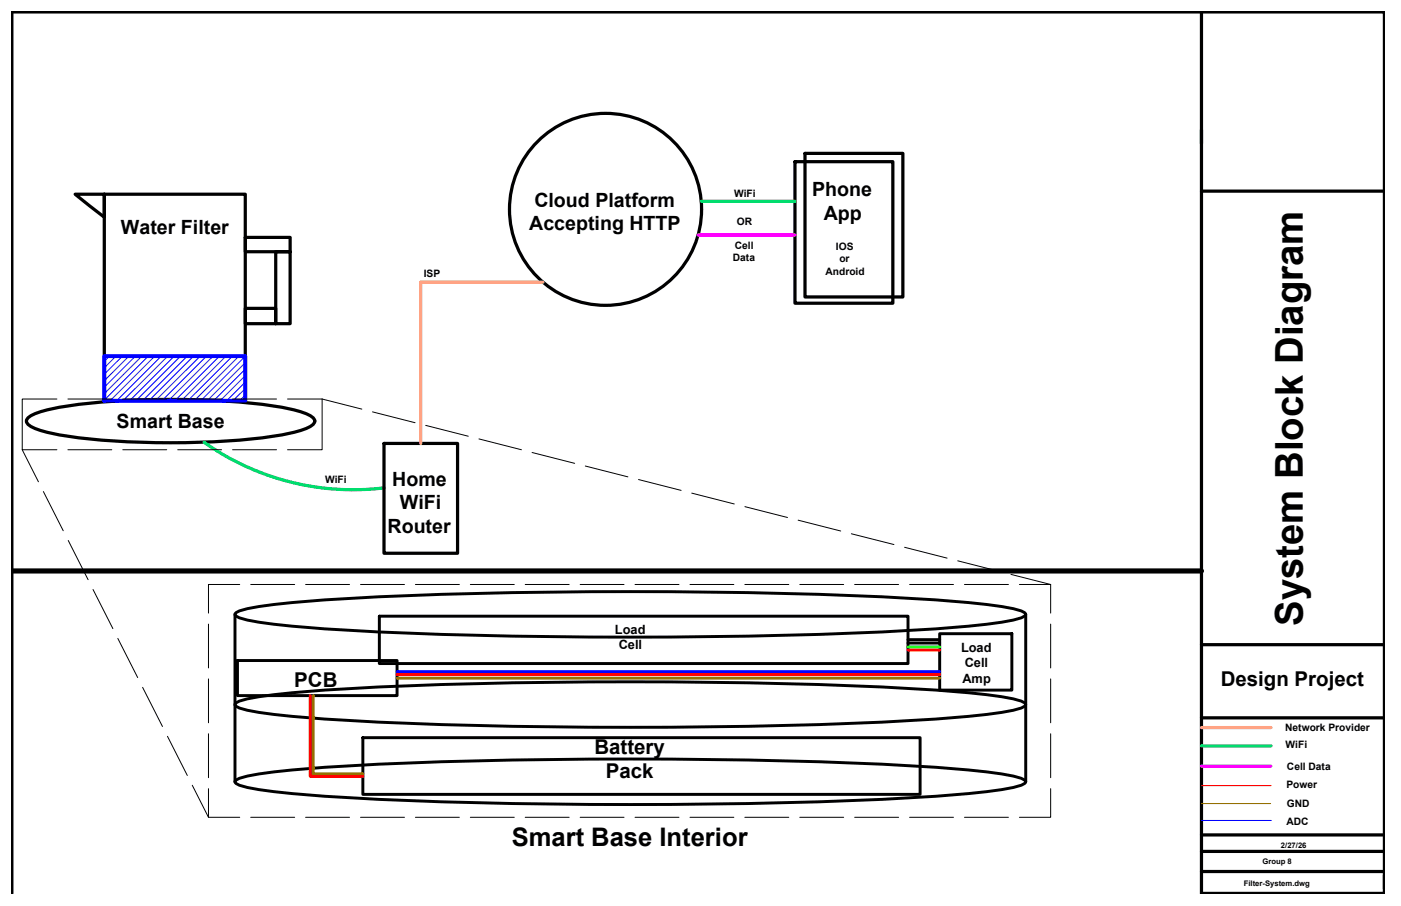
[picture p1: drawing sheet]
<svg xmlns="http://www.w3.org/2000/svg" width="432mm" height="279mm" viewBox="0 0 432 279" stroke-linecap="round" stroke-linejoin="round" font-family="sans-serif">
<!-- layer: TB -->
<path d="M370.3 3.7h56.4v271.8h-56.4zM370.3 3.7h-366.6v271.8M370.3 58.9h56.4M370.3 198.8h56.4M370.3 221.4h56.4M370.3 262.6h56.4M370.3 268.8h56.4M426.7 269.9v4.2" fill="none" stroke="#000" stroke-width=".99"/>
<!-- layer: HDMI -->
<path d="M216.1 62.1h28.9M62.9 136.4a79.5 79.5 0 0 0 55.5 14.1M370.3 230h21.4" fill="none" stroke="#00dd6e" stroke-width=".99"/>
<!-- layer: TITLE_BLOCK -->
<path d="M370.3 257.5h56.4" fill="none" stroke="#000" stroke-width=".99"/>
<!-- layer: 0 -->
<g fill="none" stroke="#000" stroke-width=".99">
<path d="M23.1 59.9h9v7.1zM32.1 59.9h43.5v63.7h-43.5zM245 49.9h30.2v43.6h-30.2zM248.1 47.3h30.2v44.3h-30.2zM75.6 73.2h13.8v4.4h-13.8zM85 77.6h4.4v22.2h-4.4zM75.6 95.1h9.4v4.7h-9.4zM8.7 128.8a26 26 0 0 1 11.3-3.5 245.4 245.4 0 0 1 67.3 .4l5.2 1.2a8.4 8.4 0 0 1 4.4 2.4 1.6 1.6 0 0 1-1.1 2.1 38.7 38.7 0 0 1-13 3.4 247.3 247.3 0 0 1-64.9-.8l-5.2-1.2a8.4 8.4 0 0 1-4.4-2.4l-.2-.5zM118.4 136.8h22.6v33.8h-22.6z"/>
<circle cx="186.6" cy="64.6" r="29.6"/>
</g>
<g fill="none" stroke="#00f" stroke-width=".31">
<path d="M33.8 109.8l-1.7 1.6M35.7 109.8l-3.6 3.6M37.7 109.8l-5.6 5.6M39.7 109.8l-7.6 7.6M41.7 109.8l-9.6 9.6M43.7 109.8l-11.6 11.6M45.7 109.8l-13.2 13.3M47.7 109.8l-13.2 13.3M49.7 109.8l-13.2 13.3M51.7 109.8l-13.2 13.3M53.7 109.8l-13.2 13.3M55.7 109.8l-13.2 13.3"/>
<path d="M57.7 109.8l-13.3 13.3M59.7 109.8l-13.3 13.3M61.7 109.8l-13.3 13.3M63.7 109.8l-13.3 13.3M65.7 109.8l-13.3 13.3M67.7 109.8l-13.3 13.3M69.7 109.8l-13.3 13.3M71.6 109.8l-13.2 13.3M73.6 109.8l-13.2 13.3M75.6 109.8l-13.2 13.3M75.6 111.8l-11.2 11.3M75.6 113.8l-9.2 9.3"/>
<path d="M75.6 115.8l-7.2 7.3M75.6 117.8l-5.2 5.3M75.6 119.8l-3.2 3.3M75.6 121.8l-1.2 1.3"/>
</g>
<!-- layer: POE -->
<path d="M32.1 109.8h43.5v13.8h-43.5z" fill="none" stroke="#00f" stroke-width="1.2"/>
<!-- layer: DATA -->
<path d="M167.3 87h-37.6v49.8M370.3 224.4h21.4" fill="none" stroke="#ff9f7f" stroke-width=".99"/>
<!-- layer: AUDIO_MIC_LEVEL -->
<path d="M215.2 72.5h29.8M370.3 236.3h21.4" fill="none" stroke="#f0f" stroke-width=".99"/>
<!-- layer: 0 -->
<path d="M72.4 189.5v51.6M72.7 189a17.2 17.2 0 0 1 6.5-1.8 563.6 563.6 0 0 1 60.5-4 1781 1781 0 0 1 146.1 1.6 176.6 176.6 0 0 1 27.8 3.3l2.2 .9 .3 .5-.3 .4a17.2 17.2 0 0 1-6.4 1.9 563.6 563.6 0 0 1-60.5 3.9 1781 1781 0 0 1-146.1-1.6 176.6 176.6 0 0 1-27.9-3.2l-2.2-1-.3-.4zM116.9 190h163v14.6h-163zM289.6 195.4h22.3v17.4h-22.3zM316.1 189.5v51.6M72.7 216.8a17.2 17.2 0 0 1 6.5-1.8 563.6 563.6 0 0 1 60.5-4 1781 1781 0 0 1 146.1 1.6 176.6 176.6 0 0 1 27.8 3.3l2.2 .9 .3 .5-.3 .5a17.2 17.2 0 0 1-6.4 1.8 563.6 563.6 0 0 1-60.5 4 1781 1781 0 0 1-146.1-1.7 176.6 176.6 0 0 1-27.9-3.2l-2.2-.9-.3-.5zM73.2 203.7h49.2v10.8h-49.2zM111.8 227.5h171.8v17.5h-171.8zM72.7 240.6a17.2 17.2 0 0 1 6.5-1.8 563.6 563.6 0 0 1 60.5-4 1781 1781 0 0 1 146.1 1.7 176.6 176.6 0 0 1 27.8 3.2l2.2 .9 .3 .5-.3 .5a17.2 17.2 0 0 1-6.4 1.8 563.6 563.6 0 0 1-60.5 4 1781 1781 0 0 1-146.1-1.7 176.6 176.6 0 0 1-27.9-3.2l-2.2-.9-.3-.5z" fill="none" stroke="#000" stroke-width=".91"/>
<!-- layer: Power -->
<path d="M370.3 242.3h21.5" fill="none" stroke="#f00" stroke-width=".31"/>
<!-- layer: POE -->
<path d="M370.3 247.8h21.3" fill="none" stroke="#957000" stroke-width=".31"/>
<!-- layer: ADC -->
<path d="M370.3 253h21.5" fill="none" stroke="#00f" stroke-width=".31"/>
<path d="M279.9 198.3h9.7M279.9 197.3h9.7" fill="none" stroke="#000" stroke-width=".91"/>
<path d="M122.4 207.1h167.2" fill="none" stroke="#00f" stroke-width=".91"/>
<!-- layer: GND -->
<path d="M96.6 214.5v24.1h15.2M122.4 209.1h167.2" fill="none" stroke="#957000" stroke-width=".91"/>
<path d="M279.9 200.5h9.7" fill="none" stroke="#f00" stroke-width=".91"/>
<!-- layer: Power -->
<path d="M279.9 199.5h9.7" fill="none" stroke="#0f0" stroke-width=".91"/>
<path d="M95.6 214.5v24.9h16.2M122.4 208h167.2" fill="none" stroke="#f00" stroke-width=".91"/>
<!-- layer: 0 -->
<path d="M3.7 176.1h366.6" fill="none" stroke="#000" stroke-width="1.6"/>
<g fill="none" stroke="#000" stroke-width=".31">
<path d="M6.9 138.7l4.9 9.9M17.5 123.1h-10.6v15.6h10.6M20.9 138.7h13.6M20.9 123.1h13.6M37.8 138.7h13.6M37.8 123.1h13.6M54.8 138.7h13.5M54.8 123.1h13.5M71.7 138.7h13.5M71.7 123.1h13.5M88.6 123.1h10.7M99.3 123.1v15.6h-10.7"/>
<path d="M99.3 123.1l12.2 3.1M114.8 127l13.1 3.4M131.2 131.2l13.1 3.3M147.6 135.4l13.1 3.3M164 139.5l13.1 3.4M13.4 151.6l6.1 12.1M180.4 143.7l13.1 3.4M196.8 147.9l13.1 3.3M213.2 152.1l13.1 3.3M229.6 156.2l13.1 3.4M21 166.7l6.1 12.1M246 160.4l13.1 3.4"/>
<path d="M262.4 164.6l13.1 3.3M278.8 168.8l13.1 3.3M295.2 172.9l13.1 3.4M311.6 177.1l12.2 3.1M28.7 181.8l6.1 12.1M36.3 196.9l6.1 12.1M64.3 192.5v13.5M73.9 180.2h-9.6v8.9M77.3 180.2h13.5M94.2 180.2h13.5M111.1 180.2h13.6M128 180.2h13.6"/>
<path d="M145 180.2h13.5M161.9 180.2h13.5M178.8 180.2h13.5M195.7 180.2h13.6M212.7 180.2h13.5M229.6 180.2h13.5M246.5 180.2h13.5M263.4 180.2h13.6M280.3 180.2h13.6M297.3 180.2h13.5M314.2 180.2h9.6M323.8 180.2v8.9"/>
<path d="M323.8 192.5v13.5M44 212l6.1 12M64.3 209.4v13.5M323.8 209.4v13.5M51.6 227.1l6.1 12.1M64.3 226.3v13.5M323.8 226.3v13.5M59.3 242.2l5 9.8M64.3 243.2v8.8h9.6M77.3 252h13.5M94.2 252h13.5M111.1 252h13.6"/>
<path d="M128 252h13.6M145 252h13.5M161.9 252h13.5M178.8 252h13.5M195.7 252h13.6M212.7 252h13.5M229.6 252h13.5M246.5 252h13.5M263.4 252h13.6M280.3 252h13.6M297.3 252h13.5M323.8 243.2v8.8h-9.6"/>
</g>
<text font-size="11.8" x="401.6" y="193" transform="rotate(-90 401.6 193)">System Block Diagram</text>
<text font-size="7.9" x="157.7" y="260.9">Smart Base Interior</text>
<g font-size="6.3">
<text x="90.7" y="211.8">PCB</text>
<text x="376.2" y="211.6">Design Project</text>
<text x="183.2" y="232.6">Battery</text>
<text x="186.7" y="240.1">Pack</text>
</g>
<g font-size="6">
<text x="164.7" y="63.7">Cloud Platform</text>
<text x="250.3" y="60.5">Phone</text>
<text x="163.1" y="71">Accepting HTTP</text>
<text x="253.9" y="67.7">App</text>
<text x="37.3" y="72.3">Water Filter</text>
<text x="36" y="132">Smart Base</text>
<text x="120.9" y="149.8">Home</text>
<text x="123.2" y="157">WiFi</text>
<text x="119.4" y="164.2">Router</text>
</g>
<g font-size="3.9">
<text x="189.5" y="195.5">Load</text>
<text x="190.7" y="200.3">Cell</text>
<text x="296.2" y="201.1">Load</text>
<text x="297.3" y="205.8">Cell</text>
<text x="296.6" y="210.5">Amp</text>
</g>
<g font-size="3.2">
<text x="226.3" y="60.8">WiFi</text>
<text x="227.1" y="69.3">OR</text>
<text x="226.5" y="76.8">Cell</text>
<text x="257.6" y="77.1">IOS</text>
<text x="225.9" y="80.6">Data</text>
<text x="258.7" y="80.9">or</text>
<text x="130.6" y="85.3">ISP</text>
<text x="254.4" y="84.7">Android</text>
<text x="100.2" y="149">WiFi</text>
<text x="396.1" y="225.5">Network Provider</text>
<text x="396.2" y="230.7">WiFi</text>
<text x="396.7" y="237.4">Cell Data</text>
<text x="396.5" y="243.1">Power</text>
<text x="396.7" y="248.8">GND</text>
<text x="396.5" y="254.5">ADC</text>
</g>
<g font-size="2.4">
<text x="394.8" y="261.4">2/27/26</text>
<text x="389.1" y="266.5">Group 8</text>
<text x="383.3" y="273.2">Filter-System.dwg</text>
</g>
</svg>
